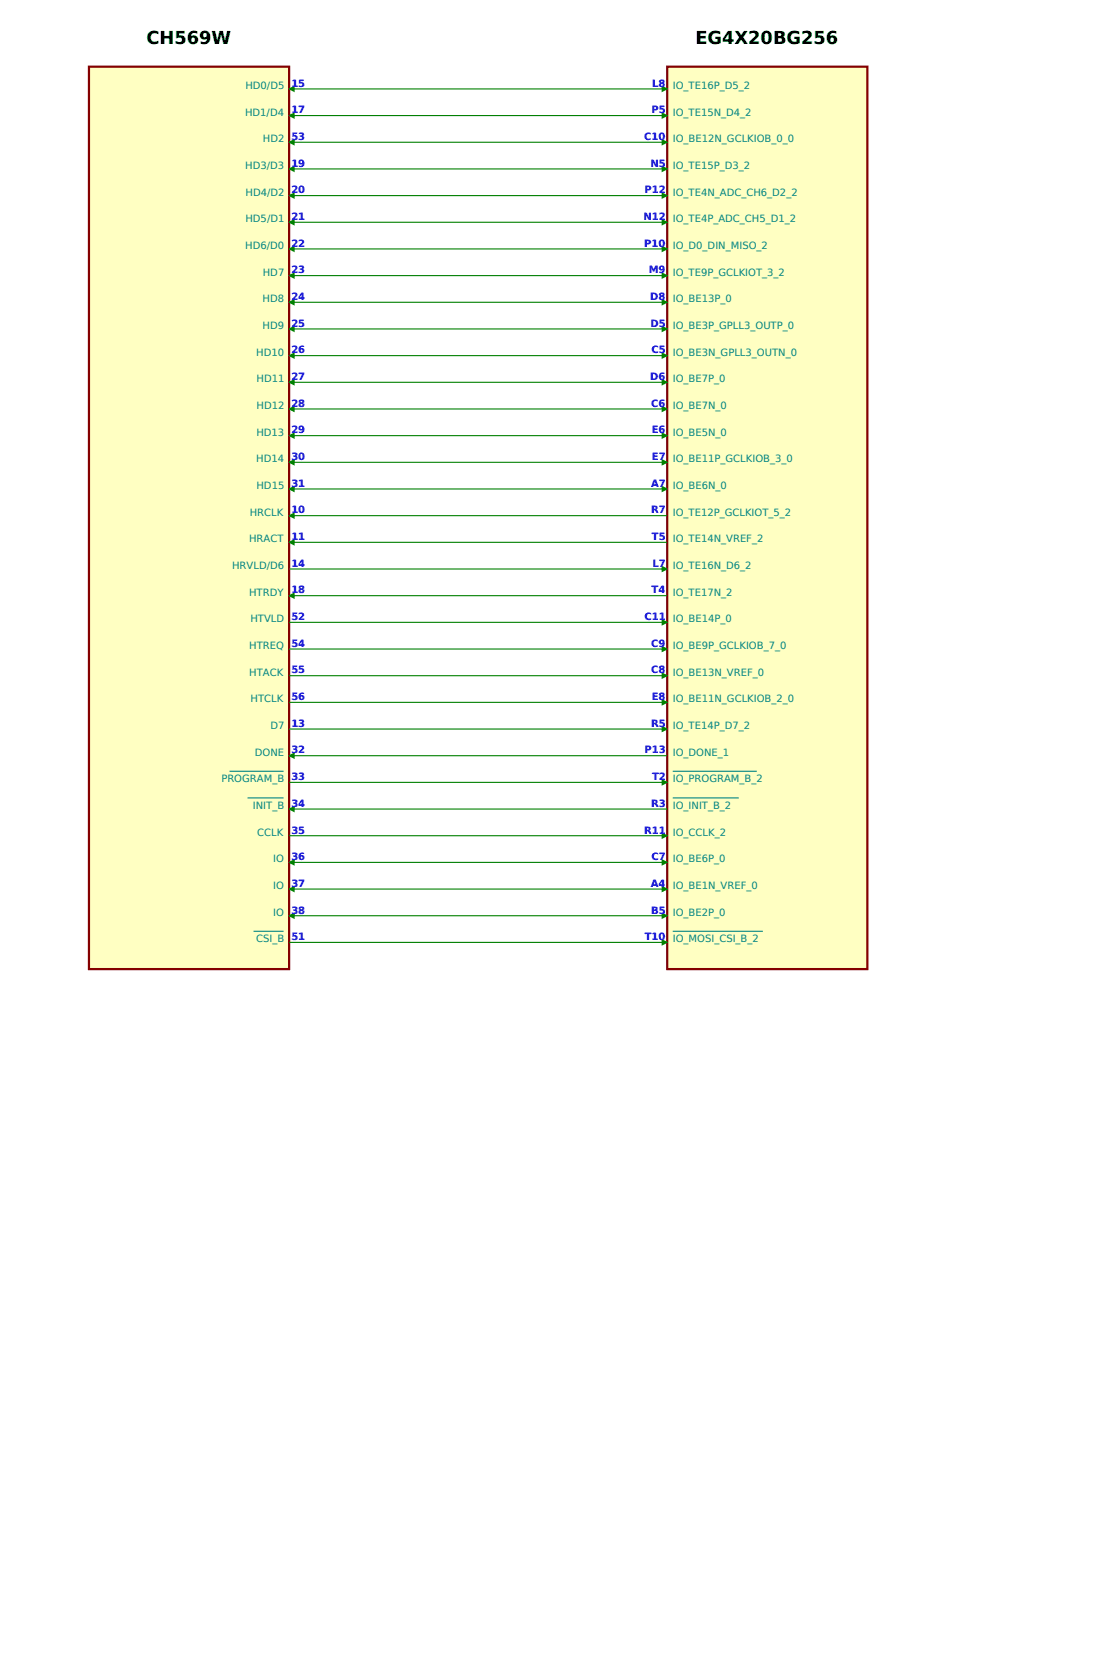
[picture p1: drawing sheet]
<svg xmlns="http://www.w3.org/2000/svg" width="397mm" height="595mm" viewBox="0 0 397 595" stroke-linecap="round" stroke-linejoin="round" font-family="sans-serif">
<g fill="#ffffc2" stroke="#840000" stroke-width=".79" stroke-linecap="butt">
<path d="M31.7 23.8h71.5v322.3h-71.5z"/>
<path d="M238.1 23.8h71.5v322.3h-71.5z"/>
</g>
<path d="M103.2 31.7h134.9" fill="none" stroke="#008000" stroke-width=".4"/>
<g fill="#008000">
<path d="M102.8 31.7l2.4-1.1v2.3z"/>
<path d="M236.1 30.6l2.4 1.1-2.4 1.2z"/>
</g>
<path d="M103.2 41.3h134.9" fill="none" stroke="#008000" stroke-width=".4"/>
<g fill="#008000">
<path d="M102.8 41.3l2.4-1.2v2.4z"/>
<path d="M236.1 40.1l2.4 1.2-2.4 1.2z"/>
</g>
<path d="M103.2 50.8h134.9" fill="none" stroke="#008000" stroke-width=".4"/>
<g fill="#008000">
<path d="M102.8 50.8l2.4-1.2v2.4z"/>
<path d="M236.1 49.6l2.4 1.2-2.4 1.2z"/>
</g>
<path d="M103.2 60.3h134.9" fill="none" stroke="#008000" stroke-width=".4"/>
<g fill="#008000">
<path d="M102.8 60.3l2.4-1.2v2.4z"/>
<path d="M236.1 59.1l2.4 1.2-2.4 1.2z"/>
</g>
<path d="M103.2 69.8h134.9" fill="none" stroke="#008000" stroke-width=".4"/>
<g fill="#008000">
<path d="M102.8 69.8l2.4-1.1v2.3z"/>
<path d="M236.1 68.7l2.4 1.1-2.4 1.2z"/>
</g>
<path d="M103.2 79.4h134.9" fill="none" stroke="#008000" stroke-width=".4"/>
<g fill="#008000">
<path d="M102.8 79.4l2.4-1.2v2.4z"/>
<path d="M236.1 78.2l2.4 1.2-2.4 1.2z"/>
</g>
<path d="M103.2 88.9h134.9" fill="none" stroke="#008000" stroke-width=".4"/>
<g fill="#008000">
<path d="M102.8 88.9l2.4-1.2v2.4z"/>
<path d="M236.1 87.7l2.4 1.2-2.4 1.2z"/>
</g>
<path d="M103.2 98.4h134.9" fill="none" stroke="#008000" stroke-width=".4"/>
<g fill="#008000">
<path d="M102.8 98.4l2.4-1.2v2.4z"/>
<path d="M236.1 97.2l2.4 1.2-2.4 1.2z"/>
</g>
<path d="M103.2 107.9h134.9" fill="none" stroke="#008000" stroke-width=".4"/>
<g fill="#008000">
<path d="M102.8 107.9l2.4-1.1v2.3z"/>
<path d="M236.1 106.8l2.4 1.1-2.4 1.2z"/>
</g>
<path d="M103.2 117.5h134.9" fill="none" stroke="#008000" stroke-width=".4"/>
<g fill="#008000">
<path d="M102.8 117.5l2.4-1.2v2.4z"/>
<path d="M236.1 116.3l2.4 1.2-2.4 1.2z"/>
</g>
<path d="M103.2 127h134.9" fill="none" stroke="#008000" stroke-width=".4"/>
<g fill="#008000">
<path d="M102.8 127l2.4-1.2v2.4z"/>
<path d="M236.1 125.8l2.4 1.2-2.4 1.2z"/>
</g>
<path d="M103.2 136.5h134.9" fill="none" stroke="#008000" stroke-width=".4"/>
<g fill="#008000">
<path d="M102.8 136.5l2.4-1.2v2.4z"/>
<path d="M236.1 135.3l2.4 1.2-2.4 1.2z"/>
</g>
<path d="M103.2 146h134.9" fill="none" stroke="#008000" stroke-width=".4"/>
<g fill="#008000">
<path d="M102.8 146l2.4-1.1v2.3z"/>
<path d="M236.1 144.9l2.4 1.1-2.4 1.2z"/>
</g>
<path d="M103.2 155.6h134.9" fill="none" stroke="#008000" stroke-width=".4"/>
<g fill="#008000">
<path d="M102.8 155.6l2.4-1.2v2.4z"/>
<path d="M236.1 154.4l2.4 1.2-2.4 1.2z"/>
</g>
<path d="M103.2 165.1h134.9" fill="none" stroke="#008000" stroke-width=".4"/>
<g fill="#008000">
<path d="M102.8 165.1l2.4-1.2v2.4z"/>
<path d="M236.1 163.9l2.4 1.2-2.4 1.2z"/>
</g>
<path d="M103.2 174.6h134.9" fill="none" stroke="#008000" stroke-width=".4"/>
<g fill="#008000">
<path d="M102.8 174.6l2.4-1.2v2.4z"/>
<path d="M236.1 173.4l2.4 1.2-2.4 1.2z"/>
</g>
<path d="M103.2 184.1h134.9" fill="none" stroke="#008000" stroke-width=".4"/>
<path d="M102.8 184.1l2.4-1.1v2.3z" fill="#008000"/>
<path d="M103.2 193.7h134.9" fill="none" stroke="#008000" stroke-width=".4"/>
<path d="M102.8 193.7l2.4-1.2v2.4z" fill="#008000"/>
<path d="M103.2 203.2h134.9" fill="none" stroke="#008000" stroke-width=".4"/>
<path d="M236.1 202l2.4 1.2-2.4 1.2z" fill="#008000"/>
<path d="M103.2 212.7h134.9" fill="none" stroke="#008000" stroke-width=".4"/>
<path d="M102.8 212.7l2.4-1.2v2.4z" fill="#008000"/>
<path d="M103.2 222.2h134.9" fill="none" stroke="#008000" stroke-width=".4"/>
<path d="M236.1 221.1l2.4 1.1-2.4 1.2z" fill="#008000"/>
<path d="M103.2 231.8h134.9" fill="none" stroke="#008000" stroke-width=".4"/>
<path d="M236.1 230.6l2.4 1.2-2.4 1.2z" fill="#008000"/>
<path d="M103.2 241.3h134.9" fill="none" stroke="#008000" stroke-width=".4"/>
<path d="M236.1 240.1l2.4 1.2-2.4 1.2z" fill="#008000"/>
<path d="M103.2 250.8h134.9" fill="none" stroke="#008000" stroke-width=".4"/>
<path d="M236.1 249.6l2.4 1.2-2.4 1.2z" fill="#008000"/>
<path d="M103.2 260.3h134.9" fill="none" stroke="#008000" stroke-width=".4"/>
<path d="M236.1 259.2l2.4 1.1-2.4 1.2z" fill="#008000"/>
<path d="M103.2 269.9h134.9" fill="none" stroke="#008000" stroke-width=".4"/>
<path d="M102.8 269.9l2.4-1.2v2.4z" fill="#008000"/>
<path d="M103.2 279.4h134.9" fill="none" stroke="#008000" stroke-width=".4"/>
<path d="M236.1 278.2l2.4 1.2-2.4 1.2z" fill="#008000"/>
<path d="M81.9 275.4h19.3M240.1 275.4h30" fill="none" stroke="#008484" stroke-width=".4"/>
<path d="M103.2 288.9h134.9" fill="none" stroke="#008000" stroke-width=".4"/>
<path d="M102.8 288.9l2.4-1.2v2.4z" fill="#008000"/>
<path d="M88.3 285h12.9M240.1 285h23.6" fill="none" stroke="#008484" stroke-width=".4"/>
<path d="M103.2 298.4h134.9" fill="none" stroke="#008000" stroke-width=".4"/>
<path d="M236.1 297.3l2.4 1.1-2.4 1.2z" fill="#008000"/>
<path d="M103.2 308h134.9" fill="none" stroke="#008000" stroke-width=".4"/>
<g fill="#008000">
<path d="M102.8 308l2.4-1.2v2.4z"/>
<path d="M236.1 306.8l2.4 1.2-2.4 1.2z"/>
</g>
<path d="M103.2 317.5h134.9" fill="none" stroke="#008000" stroke-width=".4"/>
<g fill="#008000">
<path d="M102.8 317.5l2.4-1.2v2.4z"/>
<path d="M236.1 316.3l2.4 1.2-2.4 1.2z"/>
</g>
<path d="M103.2 327h134.9" fill="none" stroke="#008000" stroke-width=".4"/>
<g fill="#008000">
<path d="M102.8 327l2.4-1.2v2.4z"/>
<path d="M236.1 325.8l2.4 1.2-2.4 1.2z"/>
</g>
<path d="M103.2 336.5h134.9" fill="none" stroke="#008000" stroke-width=".4"/>
<path d="M236.1 335.4l2.4 1.1-2.4 1.2z" fill="#008000"/>
<path d="M90.5 332.6h10.7M240.1 332.6h32.2" fill="none" stroke="#008484" stroke-width=".4"/>
<g font-size="6.3">
<text x="52.3" y="15.9">CH569W</text>
<text x="248.2" y="15.9">EG4X20BG256</text>
</g>
<g font-size="3.6" fill="#008484">
<text x="87.6" y="31.8">HD0/D5</text>
<text x="240.1" y="31.8">IO_TE16P_D5_2</text>
<text x="87.5" y="41.3">HD1/D4</text>
<text x="240.1" y="41.3">IO_TE15N_D4_2</text>
<text x="93.9" y="50.8">HD2</text>
<text x="240.1" y="50.8">IO_BE12N_GCLKIOB_0_0</text>
<text x="87.6" y="60.3">HD3/D3</text>
<text x="240.1" y="60.3">IO_TE15P_D3_2</text>
<text x="87.6" y="69.9">HD4/D2</text>
<text x="240.1" y="69.9">IO_TE4N_ADC_CH6_D2_2</text>
<text x="87.6" y="79.4">HD5/D1</text>
<text x="240.1" y="79.4">IO_TE4P_ADC_CH5_D1_2</text>
<text x="87.5" y="88.9">HD6/D0</text>
<text x="240.1" y="88.9">IO_D0_DIN_MISO_2</text>
<text x="93.8" y="98.4">HD7</text>
<text x="240.1" y="98.4">IO_TE9P_GCLKIOT_3_2</text>
<text x="93.7" y="108">HD8</text>
<text x="240.1" y="108">IO_BE13P_0</text>
<text x="93.7" y="117.5">HD9</text>
<text x="240.1" y="117.5">IO_BE3P_GPLL3_OUTP_0</text>
<text x="91.5" y="127">HD10</text>
<text x="240.1" y="127">IO_BE3N_GPLL3_OUTN_0</text>
<text x="91.6" y="136.5">HD11</text>
<text x="240.1" y="136.5">IO_BE7P_0</text>
<text x="91.6" y="146.1">HD12</text>
<text x="240.1" y="146.1">IO_BE7N_0</text>
<text x="91.5" y="155.6">HD13</text>
<text x="240.1" y="155.6">IO_BE5N_0</text>
<text x="91.4" y="165.1">HD14</text>
<text x="240.1" y="165.1">IO_BE11P_GCLKIOB_3_0</text>
<text x="91.5" y="174.6">HD15</text>
<text x="240.1" y="174.6">IO_BE6N_0</text>
<text x="89.1" y="184.2">HRCLK</text>
<text x="240.1" y="184.2">IO_TE12P_GCLKIOT_5_2</text>
<text x="88.9" y="193.7">HRACT</text>
<text x="240.1" y="193.7">IO_TE14N_VREF_2</text>
<text x="82.9" y="203.2">HRVLD/D6</text>
<text x="240.1" y="203.2">IO_TE16N_D6_2</text>
<text x="88.9" y="212.7">HTRDY</text>
<text x="240.1" y="212.7">IO_TE17N_2</text>
<text x="89.4" y="222.3">HTVLD</text>
<text x="240.1" y="222.3">IO_BE14P_0</text>
<text x="89" y="231.8">HTREQ</text>
<text x="240.1" y="231.8">IO_BE9P_GCLKIOB_7_0</text>
<text x="89" y="241.3">HTACK</text>
<text x="240.1" y="241.3">IO_BE13N_VREF_0</text>
<text x="89.4" y="250.8">HTCLK</text>
<text x="240.1" y="250.8">IO_BE11N_GCLKIOB_2_0</text>
<text x="96.5" y="260.4">D7</text>
<text x="240.1" y="260.4">IO_TE14P_D7_2</text>
<text x="90.9" y="269.9">DONE</text>
<text x="240.1" y="269.9">IO_DONE_1</text>
<text x="79" y="279.4">PROGRAM_B</text>
<text x="240.1" y="279.4">IO_PROGRAM_B_2</text>
<text x="90.3" y="288.9">INIT_B</text>
<text x="240.1" y="288.9">IO_INIT_B_2</text>
<text x="91.8" y="298.5">CCLK</text>
<text x="240.1" y="298.5">IO_CCLK_2</text>
<text x="97.5" y="308">IO</text>
<text x="240.1" y="308">IO_BE6P_0</text>
<text x="97.5" y="317.5">IO</text>
<text x="240.1" y="317.5">IO_BE1N_VREF_0</text>
<text x="97.5" y="327">IO</text>
<text x="240.1" y="327">IO_BE2P_0</text>
<text x="91.4" y="336.6">CSI_B</text>
<text x="240.1" y="336.6">IO_MOSI_CSI_B_2</text>
</g>
<g font-size="3.6" fill="#00f">
<text x="104" y="31">15</text>
<text x="232.8" y="31">L8</text>
<text x="104" y="40.5">17</text>
<text x="232.5" y="40.5">P5</text>
<text x="104" y="50">53</text>
<text x="229.9" y="50">C10</text>
<text x="104" y="59.5">19</text>
<text x="232.1" y="59.5">N5</text>
<text x="104" y="69.1">20</text>
<text x="230.1" y="69.1">P12</text>
<text x="104" y="78.6">21</text>
<text x="229.7" y="78.6">N12</text>
<text x="104" y="88.1">22</text>
<text x="229.9" y="88.1">P10</text>
<text x="104" y="97.6">23</text>
<text x="231.5" y="97.6">M9</text>
<text x="104" y="107.2">24</text>
<text x="232.1" y="107.2">D8</text>
<text x="104" y="116.7">25</text>
<text x="232.1" y="116.7">D5</text>
<text x="104" y="126.2">26</text>
<text x="232.5" y="126.2">C5</text>
<text x="104" y="135.7">27</text>
<text x="232.1" y="135.7">D6</text>
<text x="104" y="145.3">28</text>
<text x="232.4" y="145.3">C6</text>
<text x="104" y="154.8">29</text>
<text x="232.6" y="154.8">E6</text>
<text x="104" y="164.3">30</text>
<text x="232.7" y="164.3">E7</text>
<text x="104" y="173.8">31</text>
<text x="232.4" y="173.8">A7</text>
<text x="104" y="183.4">10</text>
<text x="232.4" y="183.4">R7</text>
<text x="104" y="192.9">11</text>
<text x="232.7" y="192.9">T5</text>
<text x="104" y="202.4">14</text>
<text x="232.9" y="202.4">L7</text>
<text x="104" y="211.9">18</text>
<text x="232.6" y="211.9">T4</text>
<text x="104" y="221.5">52</text>
<text x="230" y="221.5">C11</text>
<text x="104" y="231">54</text>
<text x="232.5" y="231">C9</text>
<text x="104" y="240.5">55</text>
<text x="232.4" y="240.5">C8</text>
<text x="104" y="250">56</text>
<text x="232.6" y="250">E8</text>
<text x="104" y="259.6">13</text>
<text x="232.3" y="259.6">R5</text>
<text x="104" y="269.1">32</text>
<text x="230" y="269.1">P13</text>
<text x="104" y="278.6">33</text>
<text x="232.7" y="278.6">T2</text>
<text x="104" y="288.1">34</text>
<text x="232.4" y="288.1">R3</text>
<text x="104" y="297.7">35</text>
<text x="229.9" y="297.7">R11</text>
<text x="104" y="307.2">36</text>
<text x="232.5" y="307.2">C7</text>
<text x="104" y="316.7">37</text>
<text x="232.2" y="316.7">A4</text>
<text x="104" y="326.2">38</text>
<text x="232.4" y="326.2">B5</text>
<text x="104" y="335.8">51</text>
<text x="230.1" y="335.8">T10</text>
</g>
</svg>
